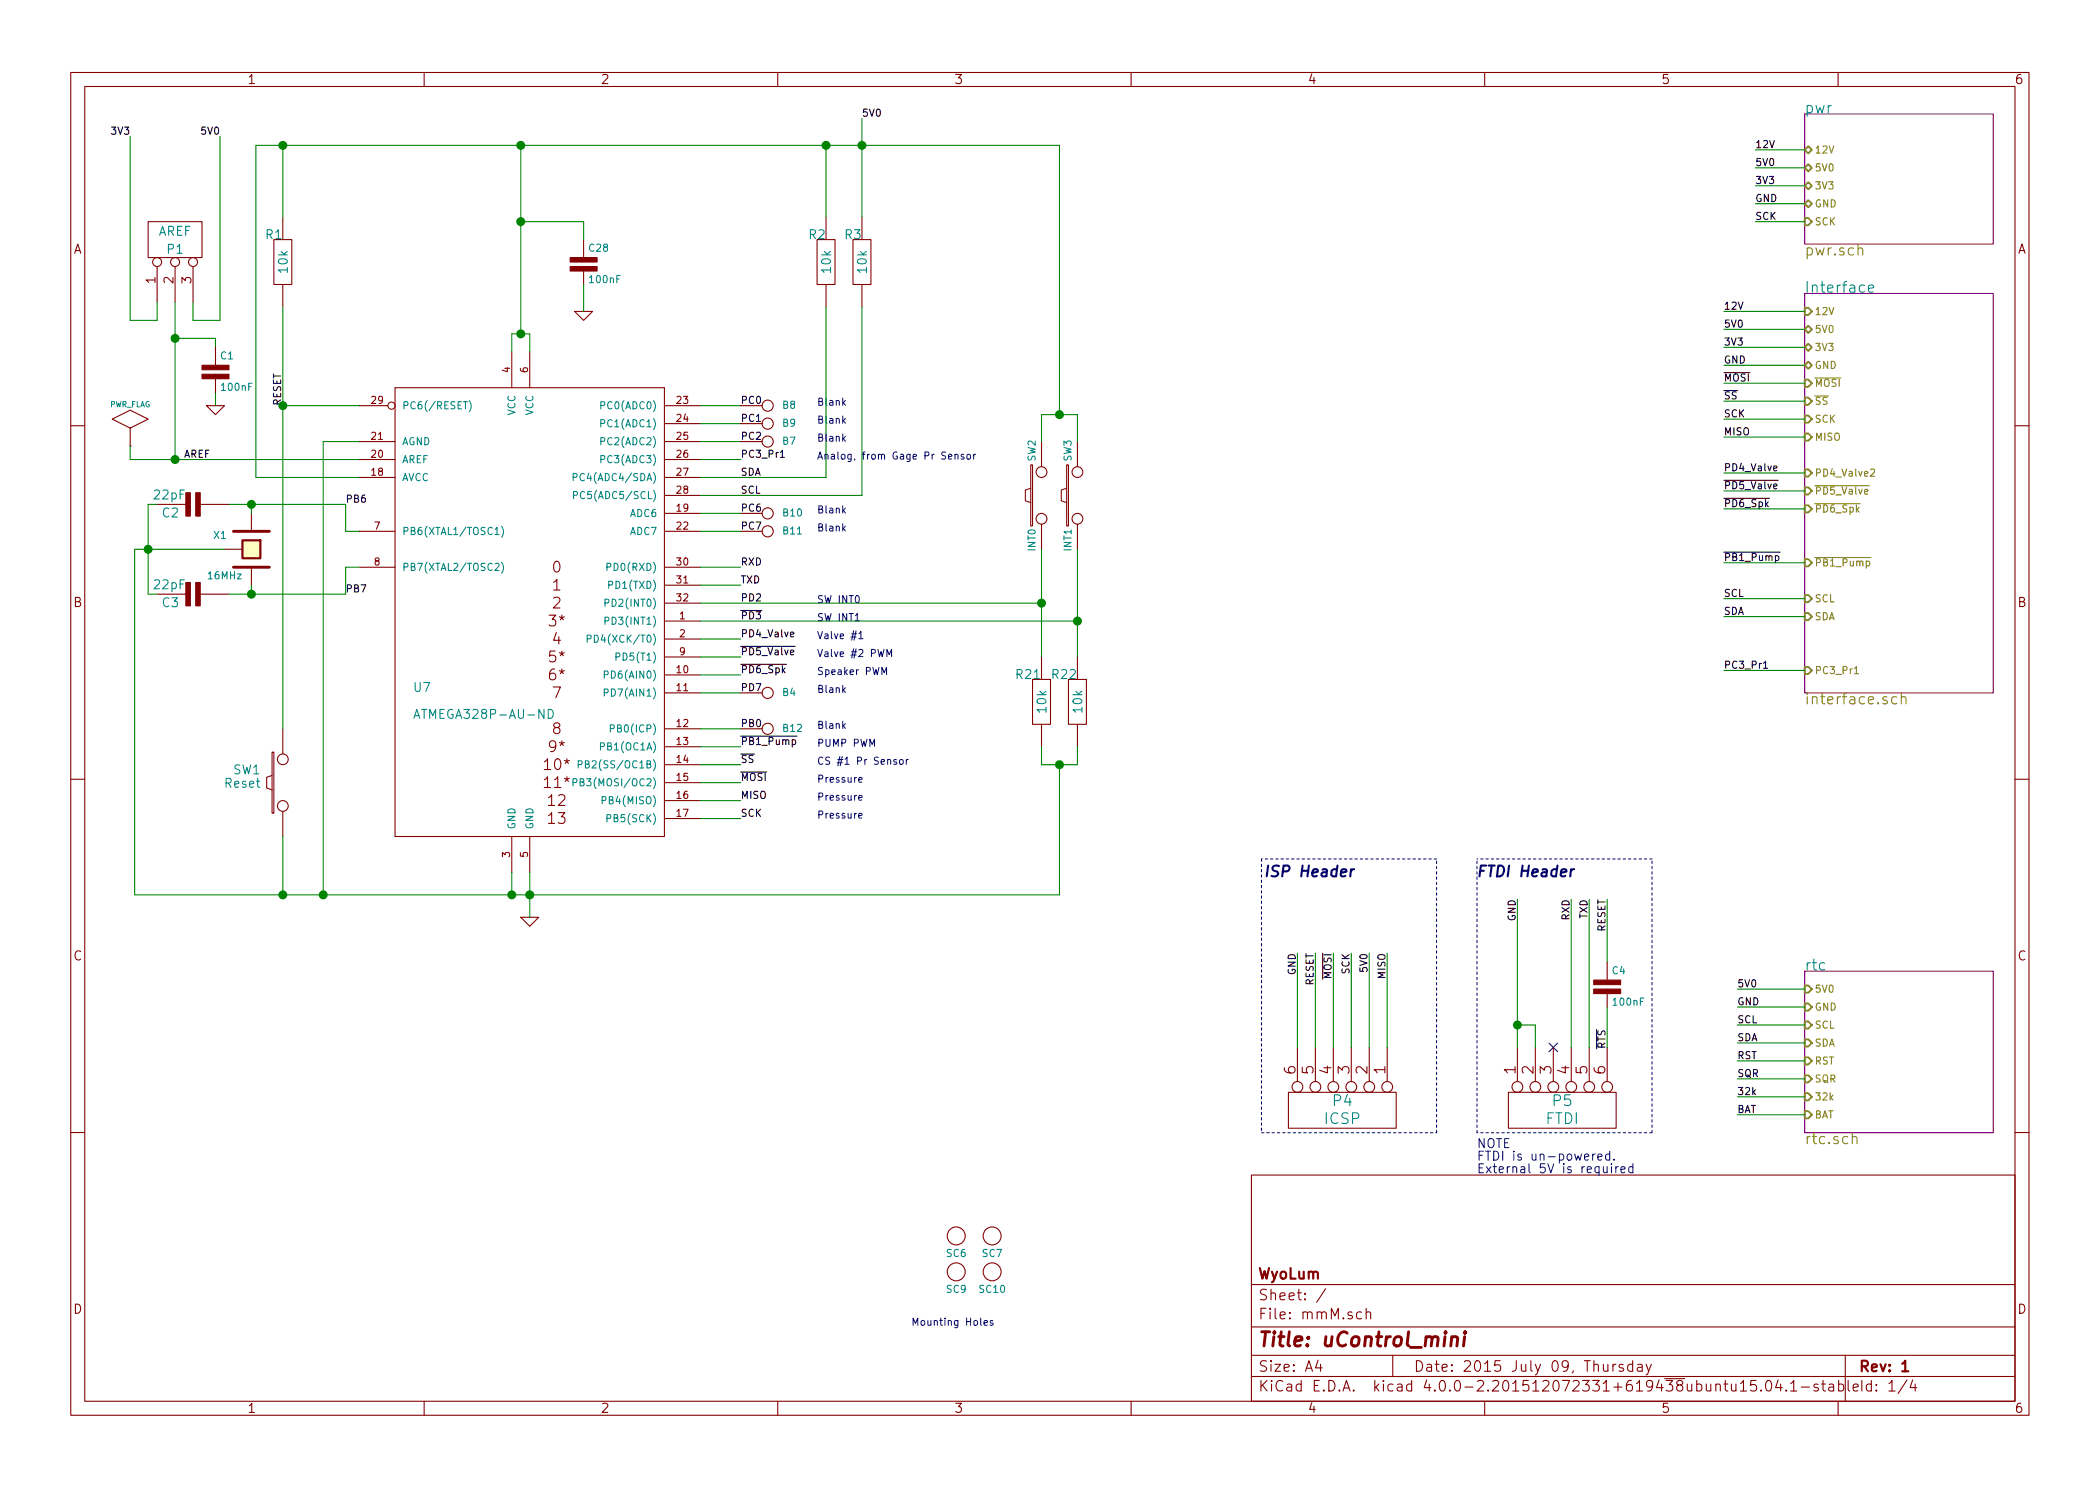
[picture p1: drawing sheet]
EESchema Schematic File Version 2
LIBS:mmM
LIBS:power
LIBS:mmM-cache
EELAYER 25 0
EELAYER END
$Descr A4 11693 8268
encoding utf-8
Sheet 1 4
Title "uControl_mini"
Date "2015 July 09, Thursday"
Rev "1"
Comp "WyoLum"
Comment1 ""
Comment2 ""
Comment3 ""
Comment4 ""
$EndDescr
$Comp
L ISP P4
U 1 1
P 7475 6175
F 0 "P4" V 7425 6175 60  0000 C CNN
F 1 "ICSP" V 7525 6175 60  0000 C CNN
F 2 "mmM:Header_ISP" V 7625 6175 60  0001 C CNN
F 3 "" H 7475 6175 60  0001 C CNN
F 4 "PREC003DAAN-RC" V 7475 6175 60  0001 C CNN "manf#"
	1    7475 6175
	0    1    1    0   
$EndComp
$Comp
L CONN_3 P1
U 1 1
P 975 1325
F 0 "P1" V 925 1325 50  0000 C CNN
F 1 "AREF" V 1025 1325 50  0000 C CNN
F 2 "mmM:ShortLink2" V 1125 1325 50  0001 C CNN
F 3 "" H 975 1325 60  0001 C CNN
	1    975  1325
	0    -1   -1   0   
$EndComp
$Comp
L SW_PUSH SW1
U 1 1
P 1575 4350
F 0 "SW1" V 1650 4550 50  0000 C CNN
F 1 "Reset" V 1575 4575 50  0000 C CNN
F 2 "mmM:SW_PB_V_H" V 1675 4575 50  0001 C CNN
F 3 "" H 1575 4350 60  0001 C CNN
F 4 "FSMRA3JH" V 1575 4350 60  0001 C CNN "manf#"
	1    1575 4350
	0    -1   -1   0   
$EndComp
$Comp
L CRYSTAL X1
U 1 1
P 1400 3050
F 0 "X1" V 1325 2875 40  0000 C CNN
F 1 "16MHz" V 1550 2900 40  0000 C CNN
F 2 "mmM:Xtal_SMD3" H 1300 3100 60  0001 C CNN
F 3 "" H 1400 3050 60  0001 C CNN
F 4 "TSX-3225 16.0000MF09Z-AC3" V 1400 3050 60  0001 C CNN "manf#"
	1    1400 3050
	0    1    1    0   
$EndComp
$Comp
L R_10k R3
U 1 1
P 4800 1450
F 0 "R3" H 4750 1600 50  0000 C CNN
F 1 "10k" V 4805 1450 50  0000 C CNN
F 2 "mmM:r_0805" V 4905 1450 50  0001 C CNN
F 3 "" H 4800 1450 60  0001 C CNN
F 4 "RMCF0805JT10K0" H 4800 1450 60  0001 C CNN "manf#"
	1    4800 1450
	1    0    0    -1  
$EndComp
$Comp
L R_10k R2
U 1 1
P 4600 1450
F 0 "R2" H 4550 1600 50  0000 C CNN
F 1 "10k" V 4605 1450 50  0000 C CNN
F 2 "mmM:r_0805" V 4705 1450 50  0001 C CNN
F 3 "" H 4600 1450 60  0001 C CNN
F 4 "RMCF0805JT10K0" H 4600 1450 60  0001 C CNN "manf#"
	1    4600 1450
	1    0    0    -1  
$EndComp
$Comp
L R_10k R1
U 1 1
P 1575 1450
F 0 "R1" H 1525 1600 50  0000 C CNN
F 1 "10k" V 1580 1450 50  0000 C CNN
F 2 "mmM:r_0805" V 1680 1450 50  0001 C CNN
F 3 "" H 1575 1450 60  0001 C CNN
F 4 "RMCF0805JT10K0" H 1575 1450 60  0001 C CNN "manf#"
	1    1575 1450
	1    0    0    -1  
$EndComp
$Comp
L C1 C3
U 1 1
P 1075 3300
F 0 "C3" V 1125 3125 50  0000 L CNN
F 1 "22pF" V 1025 3075 50  0000 L CNN
F 2 "mmM:c_0603" V 1125 3350 50  0001 C CNN
F 3 "" H 1075 3300 60  0001 C CNN
F 4 "CL10C220JB8NNNC" V 1075 3300 60  0001 C CNN "manf#"
	1    1075 3300
	0    1    1    0   
$EndComp
$Comp
L C1 C2
U 1 1
P 1075 2800
F 0 "C2" V 1125 2625 50  0000 L CNN
F 1 "22pF" V 1025 2575 50  0000 L CNN
F 2 "mmM:c_0603" V 1125 2850 50  0001 C CNN
F 3 "" H 1075 2800 60  0001 C CNN
F 4 "CL10C220JB8NNNC" V 1075 2800 60  0001 C CNN "manf#"
	1    1075 2800
	0    1    1    0   
$EndComp
Text Notes 4550 3450 0    40   ~ 0
SW INT1
Text Notes 5075 7375 0    40   ~ 0
Mounting Holes
Text Label 9775 825  0    40   ~ 0
12V
$Sheet
S 10050 1625 1050 2225
U 50B2116F
F0 "Interface" 60
F1 "interface.sch" 60
F2 "SCK" I L 10050 2325 40 
F3 "MISO" I L 10050 2425 40 
F4 "12V" I L 10050 1725 40 
F5 "GND" B L 10050 2025 40 
F6 "5V0" B L 10050 1825 40 
F7 "~PD5_Valve" I L 10050 2725 40 
F8 "~MOSI" I L 10050 2125 40 
F9 "~SS" I L 10050 2225 40 
F10 "PC3_Pr1" I L 10050 3725 40 
F11 "3V3" B L 10050 1925 40 
F12 "~PB1_Pump" I L 10050 3125 40 
F13 "PD4_Valve2" I L 10050 2625 40 
F14 "~PD6_Spk" I L 10050 2825 40 
F15 "SCL" I L 10050 3325 40 
F16 "SDA" I L 10050 3425 40 
$EndSheet
NoConn ~ 8650 5825
Text Label 9600 1925 0    40   ~ 0
3V3
Text Notes 4550 4550 0    40   ~ 0
Pressure
Text Notes 4550 4450 0    40   ~ 0
Pressure
Text Notes 4550 4350 0    40   ~ 0
Pressure
Text Notes 4550 4250 0    40   ~ 0
CS #1 Pr Sensor
Text Notes 4550 4150 0    40   ~ 0
PUMP PWM
Text Notes 4550 4050 0    40   ~ 0
Blank
Text Notes 4550 3850 0    40   ~ 0
Blank
Text Notes 4550 3750 0    40   ~ 0
Speaker PWM
Text Notes 4550 3650 0    40   ~ 0
Valve #2 PWM
Text Notes 4550 3550 0    40   ~ 0
Valve #1
Text Notes 4550 3350 0    40   ~ 0
SW INT0
Text Label 9600 3125 0    40   ~ 0
~PB1_Pump
Text Label 9600 1725 0    40   ~ 0
12V
Text Label 9600 1825 0    40   ~ 0
5V0
Text Label 9600 2125 0    40   ~ 0
~MOSI
Text Label 9600 2225 0    40   ~ 0
~SS
Text Label 9600 2325 0    40   ~ 0
SCK
Text Label 9600 2425 0    40   ~ 0
MISO
Text Label 9600 3725 0    40   ~ 0
PC3_Pr1
Text Label 9600 2725 0    40   ~ 0
~PD5_Valve
Text Label 9600 2025 0    40   ~ 0
GND
Text Notes 8775 4875 2    60   Italic 12
FTDI Header
Text Notes 7550 4875 2    60   Italic 12
ISP Header
Text Label 7225 5300 3    40   ~ 0
GND
Text Label 7725 5300 3    40   ~ 0
MISO
Text Label 7625 5300 3    40   ~ 0
5V0
Text Label 7525 5300 3    40   ~ 0
SCK
Text Label 7425 5300 3    40   ~ 0
~MOSI
Text Label 7325 5300 3    40   ~ 0
RESET
Text Label 8450 5000 3    40   ~ 0
GND
Text Label 8850 5000 3    40   ~ 0
TXD
Text Label 8750 5000 3    40   ~ 0
RXD
Text Label 8950 5000 3    40   ~ 0
RESET
$Comp
L CONN_6 P5
U 1 1
P 8700 6175
F 0 "P5" V 8650 6175 60  0000 C CNN
F 1 "FTDI" V 8750 6175 60  0000 C CNN
F 2 "mmM:Header_FTDI" H 8700 6175 60  0001 C CNN
F 3 "" H 8700 6175 60  0001 C CNN
F 4 "PREC006SAAN-RC" V 8700 6175 60  0001 C CNN "manf#"
	1    8700 6175
	0    -1   1    0   
$EndComp
Text Label 8950 5725 3    40   ~ 0
~RTS
Text Label 9775 1225 0    40   ~ 0
SCK
Text Label 9775 1125 0    40   ~ 0
GND
Text Label 9775 1025 0    40   ~ 0
3V3
Text Label 9775 925  0    40   ~ 0
5V0
$Sheet
S 10050 625  1050 725 
U 4FC07407
F0 "pwr" 60
F1 "pwr.sch" 60
F2 "SCK" I L 10050 1225 40 
F3 "GND" B L 10050 1125 40 
F4 "3V3" B L 10050 1025 40 
F5 "5V0" B L 10050 925 40 
F6 "12V" B L 10050 825 40 
$EndSheet
$Sheet
S 10050 5400 1050 900 
U 4E1FEA4E
F0 "rtc" 60
F1 "rtc.sch" 60
F2 "GND" I L 10050 5600 40 
F3 "SDA" I L 10050 5800 40 
F4 "SCL" I L 10050 5700 40 
F5 "5V0" I L 10050 5500 40 
F6 "RST" I L 10050 5900 40 
F7 "32k" I L 10050 6100 40 
F8 "BAT" I L 10050 6200 40 
F9 "SQR" I L 10050 6000 40 
$EndSheet
Text Label 1025 2550 0    40   ~ 0
AREF
Text Label 1925 3300 0    40   ~ 0
PB7
Text Label 1925 2800 0    40   ~ 0
PB6
$Comp
L GND #PWR01
U 1 1
P 2950 5100
F 0 "#PWR01" H 2950 5100 30  0001 C CNN
F 1 "GND" H 2950 5030 30  0001 C CNN
F 2 "" H 2950 5100 60  0001 C CNN
F 3 "" H 2950 5100 60  0001 C CNN
	1    2950 5100
	1    0    0    -1  
$EndComp
Text Label 9675 6200 0    40   ~ 0
BAT
Text Label 9675 6100 0    40   ~ 0
32k
Text Label 9675 6000 0    40   ~ 0
SQR
Text Label 9675 5900 0    40   ~ 0
RST
Text Label 9675 5600 0    40   ~ 0
GND
Text Label 9675 5800 0    40   ~ 0
SDA
Text Label 9675 5700 0    40   ~ 0
SCL
Text Label 9675 5500 0    40   ~ 0
5V0
Text Label 1575 2250 1    40   ~ 0
RESET
Text Label 4125 3650 0    40   ~ 0
~PD5_Valve
Text Label 4125 3750 0    40   ~ 0
~PD6_Spk
Text Label 4125 3450 0    40   ~ 0
~PD3
Text Label 4125 4050 0    40   ~ 0
PB0
Text Label 4125 4150 0    40   ~ 0
~PB1_Pump
Text Label 4125 2250 0    40   ~ 0
PC0
Text Label 4125 2350 0    40   ~ 0
PC1
Text Label 4125 2450 0    40   ~ 0
PC2
Text Label 4125 2550 0    40   ~ 0
PC3_Pr1
Text Label 4125 3150 0    40   ~ 0
RXD
Text Label 4125 3250 0    40   ~ 0
TXD
Text Label 4125 3350 0    40   ~ 0
PD2
Text Label 4125 3850 0    40   ~ 0
PD7
Text Label 4125 3550 0    40   ~ 0
PD4_Valve
Text Label 4800 650  0    40   ~ 0
5V0
Text Label 4125 2650 0    40   ~ 0
SDA
Text Label 4125 2750 0    40   ~ 0
SCL
Text Label 4125 4250 0    40   ~ 0
~SS
Text Label 4125 4350 0    40   ~ 0
~MOSI
Text Label 4125 4550 0    40   ~ 0
SCK
Text Label 4125 4450 0    40   ~ 0
MISO
$Comp
L ATMEGA328-AU-ND U7
U 1 1
P 2900 3250
F 0 "U7" H 2300 2650 50  0000 L BNN
F 1 "ATMEGA328P-AU-ND" H 2300 2500 50  0000 L BNN
F 2 "mmM:TQFP32" H 3425 1675 50  0001 C CNN
F 3 "" H 2900 3250 60  0000 C CNN
F 4 "ATMEGA328-AU" H 2900 3250 60  0001 C CNN "manf#"
	1    2900 3250
	1    0    0    -1  
$EndComp
Text Notes 4550 2250 0    40   ~ 0
Blank
Text Notes 4550 2350 0    40   ~ 0
Blank
$Comp
L PWR_FLAG #FLG02
U 1 1
P 725 2475
F 0 "#FLG02" H 725 2745 30  0001 C CNN
F 1 "PWR_FLAG" H 725 2705 30  0000 C CNN
F 2 "" H 725 2475 60  0000 C CNN
F 3 "" H 725 2475 60  0000 C CNN
	1    725  2475
	1    0    0    -1  
$EndComp
Wire Wire Line
	750  3050 1250 3050
Wire Notes Line
	7025 6300 8000 6300
Wire Wire Line
	9600 3125 10050 3125
Wire Wire Line
	9600 2725 10050 2725
Wire Wire Line
	9600 3725 10050 3725
Wire Wire Line
	9600 2325 10050 2325
Wire Wire Line
	9600 2125 10050 2125
Wire Wire Line
	9600 1725 10050 1725
Wire Wire Line
	725  750  725  1775
Wire Wire Line
	725  1775 875  1775
Wire Wire Line
	875  1775 875  1675
Wire Wire Line
	975  1675 975  2550
Wire Wire Line
	825  3300 875  3300
Wire Wire Line
	825  2800 825  3300
Wire Wire Line
	825  2800 875  2800
Connection ~ 1400 2800
Wire Wire Line
	1275 2800 1925 2800
Wire Wire Line
	1800 4975 1800 2450
Wire Wire Line
	8950 5000 8950 5350
Wire Wire Line
	8750 5825 8750 5000
Wire Wire Line
	7625 5825 7625 5300
Wire Wire Line
	7425 5825 7425 5300
Wire Wire Line
	7225 5300 7225 5825
Wire Wire Line
	7325 5825 7325 5300
Wire Wire Line
	7525 5825 7525 5300
Wire Wire Line
	7725 5825 7725 5300
Wire Wire Line
	8450 5000 8450 5825
Wire Wire Line
	8850 5825 8850 5000
Wire Wire Line
	8950 5600 8950 5825
Wire Wire Line
	8550 5825 8550 5700
Wire Wire Line
	9775 1225 10050 1225
Wire Wire Line
	9775 1025 10050 1025
Wire Wire Line
	2950 4850 2950 5100
Wire Wire Line
	3900 2750 4800 2750
Wire Wire Line
	9675 6200 10050 6200
Wire Wire Line
	9675 6100 10050 6100
Wire Wire Line
	9675 5900 10050 5900
Wire Wire Line
	1400 3250 1400 3300
Wire Wire Line
	2000 2950 1925 2950
Wire Wire Line
	1925 2950 1925 2800
Wire Wire Line
	2000 2250 1575 2250
Wire Wire Line
	9675 5800 10050 5800
Wire Wire Line
	9675 5500 10050 5500
Wire Wire Line
	3900 3350 5800 3350
Wire Wire Line
	3900 3550 4125 3550
Connection ~ 1575 800 
Wire Wire Line
	1575 1200 1575 800 
Connection ~ 4800 800 
Wire Wire Line
	3900 2650 4600 2650
Wire Wire Line
	3900 4350 4125 4350
Wire Wire Line
	3900 4250 4125 4250
Wire Wire Line
	4125 4450 3900 4450
Wire Wire Line
	4125 4550 3900 4550
Wire Wire Line
	1575 4650 1575 4975
Connection ~ 1800 4975
Wire Wire Line
	4600 2650 4600 1700
Wire Wire Line
	4800 2750 4800 1700
Wire Wire Line
	4600 800  4600 1200
Connection ~ 4600 800 
Wire Wire Line
	3900 3450 6000 3450
Wire Wire Line
	3900 3250 4125 3250
Wire Wire Line
	3900 3150 4125 3150
Wire Wire Line
	3900 2450 4125 2450
Wire Wire Line
	3900 2350 4125 2350
Wire Wire Line
	3900 2250 4125 2250
Wire Wire Line
	3900 4150 4125 4150
Wire Wire Line
	3900 4050 4125 4050
Wire Wire Line
	3900 3850 4125 3850
Wire Wire Line
	3900 3750 4125 3750
Wire Wire Line
	3900 3650 4125 3650
Wire Wire Line
	4800 650  4800 1200
Wire Wire Line
	9675 5700 10050 5700
Wire Wire Line
	9675 5600 10050 5600
Wire Wire Line
	1575 1700 1575 4050
Connection ~ 1575 2250
Wire Wire Line
	1925 3300 1925 3150
Wire Wire Line
	1925 3150 2000 3150
Wire Wire Line
	1400 2850 1400 2800
Wire Wire Line
	4125 2550 3900 2550
Wire Wire Line
	9675 6000 10050 6000
Wire Wire Line
	725  2550 2000 2550
Wire Wire Line
	2900 800  2900 1850
Connection ~ 2900 800 
Wire Wire Line
	9775 925  10050 925 
Wire Wire Line
	9775 1125 10050 1125
Wire Notes Line
	9200 4775 8225 4775
Wire Notes Line
	9200 6300 8225 6300
Wire Wire Line
	8550 5700 8450 5700
Connection ~ 8450 5700
Wire Wire Line
	1800 2450 2000 2450
Wire Wire Line
	1275 3300 1925 3300
Connection ~ 1400 3300
Connection ~ 825  3050
Wire Wire Line
	750  3050 750  4975
Wire Wire Line
	750  4975 5900 4975
Connection ~ 1575 4975
Wire Wire Line
	1075 1675 1075 1775
Wire Wire Line
	1075 1775 1225 1775
Wire Wire Line
	1225 1775 1225 750 
Wire Wire Line
	9600 1825 10050 1825
Wire Wire Line
	9600 2225 10050 2225
Wire Wire Line
	9600 2425 10050 2425
Wire Wire Line
	9600 2025 10050 2025
Wire Wire Line
	9600 1925 10050 1925
Wire Wire Line
	10050 825  9775 825 
Wire Notes Line
	8000 4775 7025 4775
Connection ~ 2950 4975
Wire Wire Line
	2850 4850 2850 4975
Connection ~ 2850 4975
Wire Wire Line
	2950 1850 2950 1950
Wire Wire Line
	2850 1850 2950 1850
Wire Wire Line
	2850 1950 2850 1850
Connection ~ 2900 1850
Wire Wire Line
	1425 800  5900 800 
Wire Wire Line
	1425 800  1425 2650
Wire Wire Line
	1425 2650 2000 2650
Wire Wire Line
	725  2475 725  2550
Connection ~ 975  2550
Text Notes 4550 2450 0    40   ~ 0
Blank
Text Notes 4550 2550 0    40   ~ 0
Analog, from Gage Pr Sensor
Text Notes 4550 2850 0    40   ~ 0
Blank
Text Notes 4550 2950 0    40   ~ 0
Blank
$Comp
L I_O B8
U 1 1
P 4275 2250
F 0 "B8" H 4355 2250 40  0000 L CNN
F 1 "PC0" H 4275 2305 30  0001 C CNN
F 2 "mmM:I_O" H 4275 2250 60  0001 C CNN
F 3 "" H 4275 2250 60  0000 C CNN
	1    4275 2250
	1    0    0    -1  
$EndComp
$Comp
L I_O B9
U 1 1
P 4275 2350
F 0 "B9" H 4355 2350 40  0000 L CNN
F 1 "PC1" H 4275 2405 30  0001 C CNN
F 2 "mmM:I_O" H 4275 2350 60  0001 C CNN
F 3 "" H 4275 2350 60  0000 C CNN
	1    4275 2350
	1    0    0    -1  
$EndComp
$Comp
L I_O B10
U 1 1
P 4275 2850
F 0 "B10" H 4355 2850 40  0000 L CNN
F 1 "PC6" H 4275 2905 30  0001 C CNN
F 2 "mmM:I_O" H 4275 2850 60  0001 C CNN
F 3 "" H 4275 2850 60  0000 C CNN
	1    4275 2850
	1    0    0    -1  
$EndComp
$Comp
L I_O B11
U 1 1
P 4275 2950
F 0 "B11" H 4355 2950 40  0000 L CNN
F 1 "PC7" H 4275 3005 30  0001 C CNN
F 2 "mmM:I_O" H 4275 2950 60  0001 C CNN
F 3 "" H 4275 2950 60  0000 C CNN
	1    4275 2950
	1    0    0    -1  
$EndComp
Wire Wire Line
	3900 2850 4125 2850
Wire Wire Line
	3900 2950 4125 2950
Text Label 4125 2850 0    40   ~ 0
PC6
Text Label 4125 2950 0    40   ~ 0
PC7
$Comp
L I_O B12
U 1 1
P 4275 4050
F 0 "B12" H 4355 4050 40  0000 L CNN
F 1 "PB0" H 4275 4105 30  0001 C CNN
F 2 "mmM:I_O" H 4275 4050 60  0001 C CNN
F 3 "" H 4275 4050 60  0000 C CNN
	1    4275 4050
	1    0    0    -1  
$EndComp
$Comp
L SW_PUSH SW2
U 1 1
P 5800 2750
F 0 "SW2" H 6050 2800 40  0000 C CNN
F 1 "INT0" H 5550 2800 40  0000 C CNN
F 2 "mmM:SW_PB_V_H" H 5800 2750 60  0001 C CNN
F 3 "" H 5800 2750 60  0000 C CNN
F 4 "FSMRA3JH" H 5800 2750 60  0001 C CNN "manf#"
	1    5800 2750
	0    -1   -1   0   
$EndComp
$Comp
L SW_PUSH SW3
U 1 1
P 6000 2750
F 0 "SW3" H 6250 2800 40  0000 C CNN
F 1 "INT1" H 5750 2800 40  0000 C CNN
F 2 "mmM:SW_PB_V_H" H 6000 2750 60  0001 C CNN
F 3 "" H 6000 2750 60  0000 C CNN
F 4 "FSMRA3JH" H 6000 2750 60  0001 C CNN "manf#"
	1    6000 2750
	0    -1   -1   0   
$EndComp
Wire Notes Line
	7025 4775 7025 6300
Wire Notes Line
	8000 6300 8000 4775
Wire Notes Line
	8225 6300 8225 4775
Wire Notes Line
	9200 6300 9200 4775
$Comp
L R_10k R22
U 1 1
P 6000 3900
F 0 "R22" H 5925 4050 50  0000 C CNN
F 1 "10k" V 6005 3900 50  0000 C CNN
F 2 "mmM:r_0805" V 6105 3900 50  0001 C CNN
F 3 "" H 6000 3900 60  0001 C CNN
F 4 "RMCF0805JT10K0" H 6000 3900 10  0001 C CNN "manf#"
	1    6000 3900
	1    0    0    -1  
$EndComp
$Comp
L R_10k R21
U 1 1
P 5800 3900
F 0 "R21" H 5725 4050 50  0000 C CNN
F 1 "10k" V 5805 3900 50  0000 C CNN
F 2 "mmM:r_0805" V 5905 3900 50  0001 C CNN
F 3 "" H 5800 3900 60  0001 C CNN
F 4 "RMCF0805JT10K0" H 5800 3900 60  0001 C CNN "manf#"
	1    5800 3900
	1    0    0    -1  
$EndComp
Wire Wire Line
	6000 3050 6000 3650
Wire Wire Line
	5800 3050 5800 3650
Wire Wire Line
	5800 4150 5800 4250
Wire Wire Line
	5800 4250 6000 4250
Wire Wire Line
	6000 4250 6000 4150
Connection ~ 5800 3350
Connection ~ 6000 3450
Wire Wire Line
	5800 2450 5800 2300
Wire Wire Line
	5800 2300 6000 2300
Wire Wire Line
	6000 2300 6000 2450
Wire Wire Line
	5900 4975 5900 4250
Connection ~ 5900 4250
Wire Wire Line
	5900 800  5900 2300
Connection ~ 5900 2300
$Comp
L C C28
U 1 1
P 3250 1450
F 0 "C28" H 3275 1525 40  0000 L CNN
F 1 "100nF" H 3275 1350 40  0000 L CNN
F 2 "mmM:c_0805" H 3250 1450 60  0001 C CNN
F 3 "" H 3250 1450 60  0000 C CNN
F 4 "CL21B104KCC5PNC" H 3250 1450 60  0001 C CNN "manf#"
	1    3250 1450
	1    0    0    -1  
$EndComp
Wire Wire Line
	3250 1325 3250 1225
Wire Wire Line
	3250 1225 2900 1225
Connection ~ 2900 1225
$Comp
L GND #PWR03
U 1 1
P 3250 1725
F 0 "#PWR03" H 3250 1725 30  0001 C CNN
F 1 "GND" H 3250 1655 30  0001 C CNN
F 2 "" H 3250 1725 60  0001 C CNN
F 3 "" H 3250 1725 60  0001 C CNN
	1    3250 1725
	1    0    0    -1  
$EndComp
Wire Wire Line
	3250 1575 3250 1725
Text Label 1225 750  2    40   ~ 0
5V0
Text Label 725  750  2    40   ~ 0
3V3
$Comp
L I_O B4
U 1 1
P 4275 3850
F 0 "B4" H 4355 3850 40  0000 L CNN
F 1 "PB0" H 4275 3905 30  0001 C CNN
F 2 "mmM:I_O" H 4275 3850 60  0001 C CNN
F 3 "" H 4275 3850 60  0000 C CNN
	1    4275 3850
	1    0    0    -1  
$EndComp
$Comp
L SCREW SC6
U 1 1
P 5325 6875
F 0 "SC6" H 5325 6775 40  0000 C CNN
F 1 "SCREW" H 5325 6975 40  0001 C CNN
F 2 "mmM:vite_3mm" H 5325 7075 40  0001 C CNN
F 3 "" H 5325 6875 60  0001 C CNN
	1    5325 6875
	1    0    0    -1  
$EndComp
$Comp
L SCREW SC9
U 1 1
P 5325 7075
F 0 "SC9" H 5325 6975 40  0000 C CNN
F 1 "SCREW" H 5325 7175 40  0001 C CNN
F 2 "mmM:vite_3mm" H 5325 7275 40  0001 C CNN
F 3 "" H 5325 7075 60  0001 C CNN
	1    5325 7075
	1    0    0    -1  
$EndComp
$Comp
L SCREW SC7
U 1 1
P 5525 6875
F 0 "SC7" H 5525 6775 40  0000 C CNN
F 1 "SCREW" H 5525 6975 40  0001 C CNN
F 2 "mmM:vite_3mm" H 5525 7075 40  0001 C CNN
F 3 "" H 5525 6875 60  0001 C CNN
	1    5525 6875
	1    0    0    -1  
$EndComp
$Comp
L SCREW SC10
U 1 1
P 5525 7075
F 0 "SC10" H 5525 6975 40  0000 C CNN
F 1 "SCREW" H 5525 7175 40  0001 C CNN
F 2 "mmM:vite_3mm" H 5525 7275 40  0001 C CNN
F 3 "" H 5525 7075 60  0001 C CNN
	1    5525 7075
	1    0    0    -1  
$EndComp
$Comp
L I_O B7
U 1 1
P 4275 2450
F 0 "B7" H 4355 2450 40  0000 L CNN
F 1 "PC1" H 4275 2505 30  0001 C CNN
F 2 "mmM:I_O" H 4275 2450 60  0001 C CNN
F 3 "" H 4275 2450 60  0000 C CNN
	1    4275 2450
	1    0    0    -1  
$EndComp
Text Notes 8225 6525 0    50   ~ 0
NOTE\nFTDI is un-powered.\nExternal 5V is required
Wire Wire Line
	10050 2625 9600 2625
Text Label 9600 2625 0    40   ~ 0
PD4_Valve
Wire Wire Line
	10050 2825 9600 2825
Text Label 9600 2825 0    40   ~ 0
~PD6_Spk
Wire Wire Line
	10050 3325 9600 3325
Wire Wire Line
	10050 3425 9600 3425
Text Label 9600 3425 0    40   ~ 0
SDA
Text Label 9600 3325 0    40   ~ 0
SCL
$Comp
L GND #PWR04
U 1 1
P 1200 2250
F 0 "#PWR04" H 1200 2250 30  0001 C CNN
F 1 "GND" H 1200 2180 30  0001 C CNN
F 2 "" H 1200 2250 60  0001 C CNN
F 3 "" H 1200 2250 60  0001 C CNN
	1    1200 2250
	1    0    0    -1  
$EndComp
Wire Wire Line
	1200 1925 1200 1875
Wire Wire Line
	1200 1875 975  1875
Connection ~ 975  1875
Wire Wire Line
	1200 2175 1200 2250
$Comp
L C C1
U 1 1
P 1200 2050
F 0 "C1" H 1225 2125 40  0000 L CNN
F 1 "100nF" H 1225 1950 40  0000 L CNN
F 2 "mmM:c_0805" H 1200 2050 60  0001 C CNN
F 3 "" H 1200 2050 60  0000 C CNN
F 4 "CL21B104KCC5PNC" H 1200 2250 60  0001 L CNN "manf#"
	1    1200 2050
	1    0    0    -1  
$EndComp
$Comp
L C C4
U 1 1
P 8950 5475
F 0 "C4" H 8975 5550 40  0000 L CNN
F 1 "100nF" H 8975 5375 40  0000 L CNN
F 2 "mmM:c_0805" H 8950 5475 60  0001 C CNN
F 3 "" H 8950 5475 60  0000 C CNN
F 4 "CL21B104KCC5PNC" H 8950 5675 60  0001 L CNN "manf#"
	1    8950 5475
	1    0    0    -1  
$EndComp
$EndSCHEMATC
